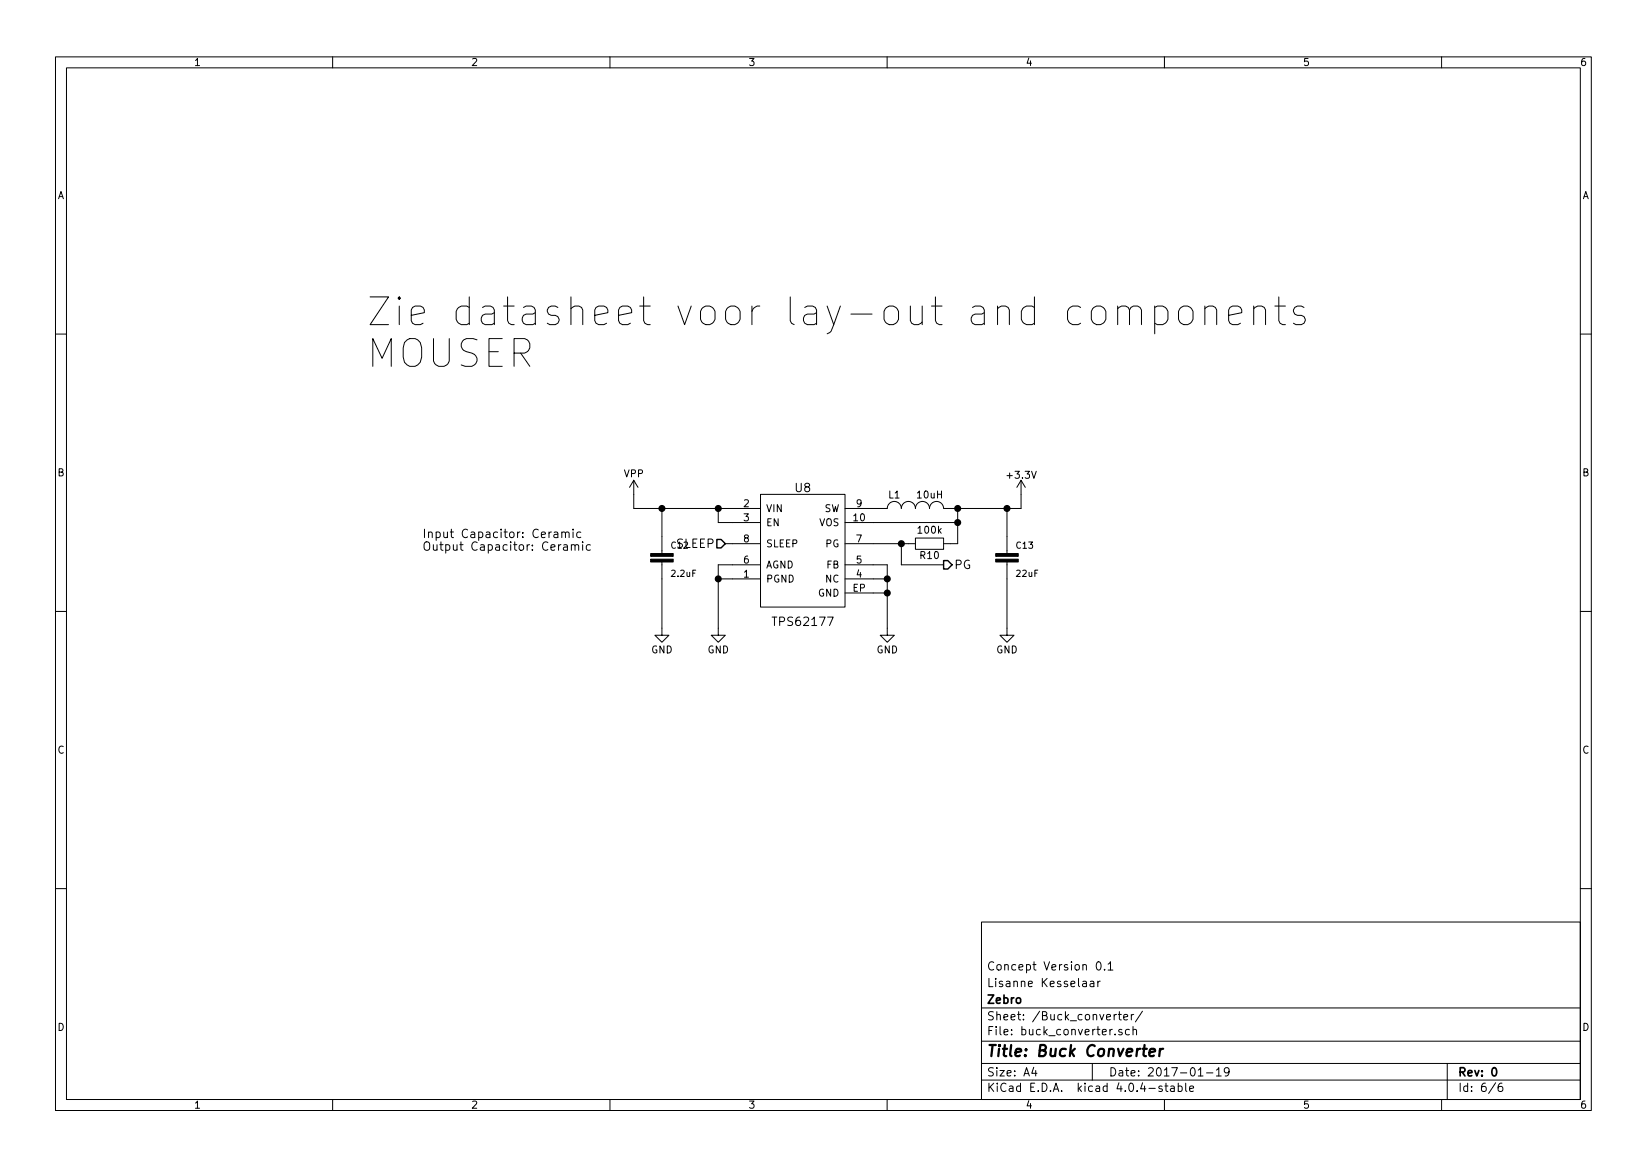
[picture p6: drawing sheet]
<svg xmlns="http://www.w3.org/2000/svg" width="297mm" height="210mm" viewBox="0 0 297 210" stroke-linecap="round" stroke-linejoin="round" font-family="sans-serif">
<g fill="none" stroke="#000" stroke-width=".18">
<path d="M10 10.3h277v189.9h-277zM12 12.2h273v186.1h-273zM60 10.3v1.9M110 10.3v1.9M160 10.3v1.9M210 10.3v1.9M260 10.3v1.9M201.6 55.7a1.23 1.23 0 0 1 2.1 .2v2.6M203.7 55.9l.3-.5 .4-.2h.8l.4 .2 .3 .5v2.6M208.3 55.4l.4-.2h1l.5 .2 .4 .8v1.4l-.4 .7-.5 .2h-1l-.4-.2M208.3 55.2v5M212.8 55.7a1.36 1.36 0 0 1 1.3-.5 1.36 1.36 0 0 1 1.1 1v1.4a1.35 1.35 0 0 1-1.3 1 1.35 1.35 0 0 1-1.4-1v-1.4z"/>
<path d="M217.3 55.7a1.23 1.23 0 0 1 2.1 .2v2.6M217.3 55.2v3.3M221.6 56.9l2.4-.5v-.5l-.3-.5-.5-.2h-.9l-.5 .2-.2 .5v1.9l.2 .5 .5 .2h.9l.5-.2M226.1 55.7a1.23 1.23 0 0 1 2.1 .2v2.6M226.1 55.2v3.3M229.9 55.2h1.9M230.6 53.5v4.3l.3 .5 .4 .2h.5M235.2 55.4l-.5-.2h-.7l-.5 .2-.2 .5 .2 .7 .5 .3h.7l.5 .2 .2 .5-.2 .7-.5 .2h-1l-.4-.2M10 60.2h2M285 60.2h2M99.9 96h.6l.1 .9M100.6 96.3l-.5 .1a.3 .3 0 0 0-.2 .3 .3 .3 0 0 0 .2 .2h.5"/>
<path d="M101.3 96.1l.1-.1a.36 .36 0 0 1 .6 .2v.7M101.3 95.9v1M101.7 98.3h.6v.9M102 96.2a.35 .35 0 0 1 .3-.3 .35 .35 0 0 1 .3 .3v.7M102.3 98.6h-.5a.3 .3 0 0 0-.2 .3 .3 .3 0 0 0 .2 .3h.5M103 98.4l.1-.1a.36 .36 0 0 1 .6 .1v.8M103 98.2v1M103.4 95.4v.2M103.4 95.9v1M103.7 98.4a.35 .35 0 0 1 .3-.2 .35 .35 0 0 1 .4 .2v.8M104.7 96l-.4-.1-.3 .3v.5l.2 .2h.5M105.1 97.7v.2"/>
<path d="M105.1 98.2v1M106.5 98.3l-.5-.1-.3 .3v.5l.2 .2h.6M114.3 86.6v5.1h22.9M114.3 86.6l-.8 1.3M114.3 86.6l.8 1.3M119.4 91.7v8.1M129.5 91.7v2.5h7.7M130.8 98h6.4M137.2 89.1h15.2v20.4h-15.2zM152.4 94.2h20.3M152.4 98h12.7M162.6 98v3.8h7.6"/>
<path d="M165.1 97h5.1v2.1h-5.1zM172.7 91.7v6.3h-2.5M181.6 91.7v8.1M184.1 86.6v5.1h-13.9a1.27 1.27 0 0 0-1.3-1.3 1.27 1.27 0 0 0-1.3 1.3 1.27 1.27 0 0 0-1.2-1.3 1.27 1.27 0 0 0-1.3 1.3 1.27 1.27 0 0 0-1.3-1.3 1.27 1.27 0 0 0-1.2 1.3 1.27 1.27 0 0 0-1.3-1.3 1.27 1.27 0 0 0-1.3 1.3h-7.6M184.1 86.6l-.7 1.3M184.1 86.6l.8 1.3M10 110.3h2M119.4 101.3v13.2h1.2l-1.2 1.3-1.3-1.3h1.3M129.5 104.4h7.7M137.2 101.8h-7.7v12.7h1.3l-1.3 1.3-1.2-1.3h1.2M152.4 101.8h7.6v12.7h1.3l-1.3 1.3-1.3-1.3h1.3M152.4 104.4h7.6"/>
<path d="M152.4 106.9h7.6M181.6 101.3v13.2h1.3l-1.3 1.3-1.3-1.3h1.3M285 110.3h2M10 160.2h2M177 166.3h108v32h-108zM195.3 177h.6v.9M195.9 177.3l-.4 .1-.3 .2 .3 .3 .4-.1M196.6 177h.6l.1 .9M197.3 177.3l-.5 .1-.2 .2 .2 .3 .5-.1M197.9 173.6l.2-.2a.81 .81 0 0 1 .6 .6 .81 .81 0 0 1-.3 .8l-.2 .1a.79 .79 0 0 1-.3-1.3zM198 176.9v1M198.4 176.9l-.4 .3"/>
<path d="M199.2 174.8v.1M199.8 173.9l.5-.5v1.5M199.8 174.9h.9M285 160.2h2M60 198.3v1.9M110 198.3v1.9M160 198.3v1.9M177 194.8h108M177 191.8h108M177 187.8h108M177 181.8h108M186.4 192.5l-.3 1h.9"/>
<path d="M186.8 193v1M197 191.8v3M201.4 182.9l-.5 .3M201.7 182.9h.5M201.9 182.4v1.3l.3 .2M202.3 185.7a.37 .37 0 0 0-.5 .1v.2l.5 .2 .1 .1-.2 .3-.4-.1M202.7 183.4l.7-.1-.1-.3-.4-.1-.2 .2v.7h.6M203.7 185.7l-.4-.1-.3 .3v.6l.3 .1 .4-.1M204 182.9v1M204.3 185.7l.2-.1 .4 .1 .1 .9M204.3 185.1v1.5M204.5 182.9l-.5 .3"/>
<path d="M206 182.3l-1.2 2M209.6 195.9a.37 .37 0 0 0-.6 .1l.1 .3 .5 .1 .1 .1-.3 .3-.4-.1M210 198.3v1.9M210.1 195.8h.5M210.3 195.3v1.3l.3 .2M211.2 195.9h.5l.1 .9M211.8 196.2l-.5 .1-.2 .2 .2 .3 .5-.1M212.5 195.9l.4-.1 .3 .3-.1 .6h-.6M212.5 195.3v1.5M213.8 195.3v1.3l.2 .2M214.6 196.3l.7-.1-.1-.3-.4-.1-.2 .2v.7h.6M216.1 194h.9"/>
<path d="M217.6 193.5h1.1M219.4 193l.4-.5v1.5M219.4 194h.8M221.7 193.2l-.3 .3h-.3l-.3-.3v-.4l.2-.2 .4-.1 .2 .2a1.19 1.19 0 0 1-.2 1.2l-.4 .1M260 198.3v1.9M261 191.8v6.5M269.7 195.2l-1.2 2M270.9 195.3a.59 .59 0 0 0-.7 .7l.1 .7 .2 .1 .5-.1v-.5l-.1-.2-.4-.1-.3 .3"/>
</g>
<path d="M269.3 192.6l.1-.1a.81 .81 0 0 1 .6 .6 .81 .81 0 0 1-.3 .8l-.1 .1a.8 .8 0 0 1-.6-.6 .8 .8 0 0 1 .3-.8z" fill="none" stroke="#000" stroke-width=".3"/>
<path d="M207.3 189.8l1-.2v-.4h-.8l-.2 1 .2 .2 .6-.1M209.2 189.1l-.1 1.3M209.8 189.1a.54 .54 0 0 0-.6 .4" fill="none" stroke="#000" stroke-width=".41"/>
<g fill="#000" stroke="#000" stroke-width=".25">
<circle cx="119.4" cy="91.7" r=".51"/>
<circle cx="129.5" cy="91.7" r=".51"/>
<circle cx="162.6" cy="98" r=".51"/>
<circle cx="172.7" cy="91.7" r=".51"/>
<circle cx="172.7" cy="94.2" r=".51"/>
<circle cx="181.6" cy="91.7" r=".51"/>
<circle cx="129.5" cy="104.4" r=".51"/>
<circle cx="160" cy="106.9" r=".51"/>
<circle cx="160" cy="104.4" r=".51"/>
</g>
<path d="M117.3 100.8h4.1v.5h-4.1zM117.3 99.8h4.1v.5h-4.1zM179.6 100.8h4v.5h-4zM179.6 99.8h4v.5h-4z" fill="#000" stroke="#000" stroke-width=".18"/>
<path d="M129.3 97.3h.7l.8 .7-.8 .8h-.7zM170.2 101.1h.7l.8 .7-.8 .8h-.7z" fill="none" stroke="#000" stroke-width=".25"/>
<g font-size="7">
<text x="66" y="58.8">Zie datasheet voor lay-out and components</text>
<text x="66" y="66.3">MOUSER</text>
</g>
<text font-size="2.8" x="178" y="190.5">Title: Buck Converter</text>
<g font-size="2.1">
<text x="143.4" y="88.7">U8</text>
<text x="76.2" y="97">Input Capacitor: Ceramic</text>
<text x="76.2" y="99.3">Output Capacitor: Ceramic</text>
<text x="121.9" y="98.8">SLEEP</text>
<text x="172.1" y="102.6">PG</text>
<text x="139.8" y="112.9">TPS62177</text>
<text x="178" y="178">Lisanne Kesselaar</text>
<text x="178" y="175">Concept Version 0.1</text>
<text x="178" y="184">Sheet: /Buck_converter/</text>
<text x="178" y="181">Zebro</text>
<text x="178" y="186.7">File: buck_converter.sch</text>
<text x="178" y="196.9">KiCad E.D.A. kicad 4.0.4-stable</text>
<text x="178" y="194.1">Size: A4</text>
<text x="200" y="194.1">Date: 2017-01-19</text>
<text x="263" y="194.1">Rev: 0</text>
<text x="263" y="196.9">Id: 6/6</text>
</g>
<g font-size="1.8">
<text x="35" y="11.9">1</text>
<text x="85" y="11.9">2</text>
<text x="135" y="11.9">3</text>
<text x="185" y="11.9">4</text>
<text x="235" y="11.9">5</text>
<text x="285" y="11.9">6</text>
<text x="10.4" y="35.9">A</text>
<text x="285.4" y="35.9">A</text>
<text x="10.4" y="85.9">B</text>
<text x="112.5" y="86">VPP</text>
<text x="160.3" y="89.9">L1</text>
<text x="165.5" y="89.9">10uH</text>
<text x="181.8" y="86.3">+3.3V</text>
<text x="285.4" y="85.9">B</text>
<text x="134.1" y="91.4">2</text>
<text x="134.1" y="94">3</text>
<text x="138.2" y="92.3">VIN</text>
<text x="138.2" y="94.9">EN</text>
<text x="147.7" y="94.9">VOS</text>
<text x="148.5" y="92.3">SW</text>
<text x="154" y="94">10</text>
<text x="154.5" y="91.4">9</text>
<text x="134.1" y="101.6">6</text>
<text x="134.1" y="97.8">8</text>
<text x="138.2" y="98.7">SLEEP</text>
<text x="148.8" y="98.7">PG</text>
<text x="154.5" y="101.6">5</text>
<text x="154.5" y="97.8">7</text>
<text x="165.7" y="96.2">100k</text>
<text x="166" y="100.8">R10</text>
<text x="134.1" y="104.1">1</text>
<text x="138.2" y="105">PGND</text>
<text x="138.2" y="102.5">AGND</text>
<text x="147.4" y="107.6">GND</text>
<text x="148.8" y="105">NC</text>
<text x="149" y="102.5">FB</text>
<text x="153.8" y="106.7">EP</text>
<text x="154.5" y="104.1">4</text>
<text x="117.4" y="117.8">GND</text>
<text x="127.6" y="117.8">GND</text>
<text x="158.1" y="117.8">GND</text>
<text x="179.7" y="117.8">GND</text>
<text x="10.4" y="135.9">C</text>
<text x="285.4" y="135.9">C</text>
<text x="10.4" y="185.9">D</text>
<text x="285.4" y="185.9">D</text>
<text x="35" y="199.9">1</text>
<text x="85" y="199.9">2</text>
<text x="135" y="199.9">3</text>
<text x="185" y="199.9">4</text>
<text x="235" y="199.9">5</text>
<text x="285" y="199.9">6</text>
</g>
<g font-size="1.6">
<text x="121.1" y="98.9">C12</text>
<text x="183.3" y="98.9">C13</text>
<text x="121.2" y="104">2.2uF</text>
<text x="183.4" y="104">22uF</text>
</g>
</svg>
